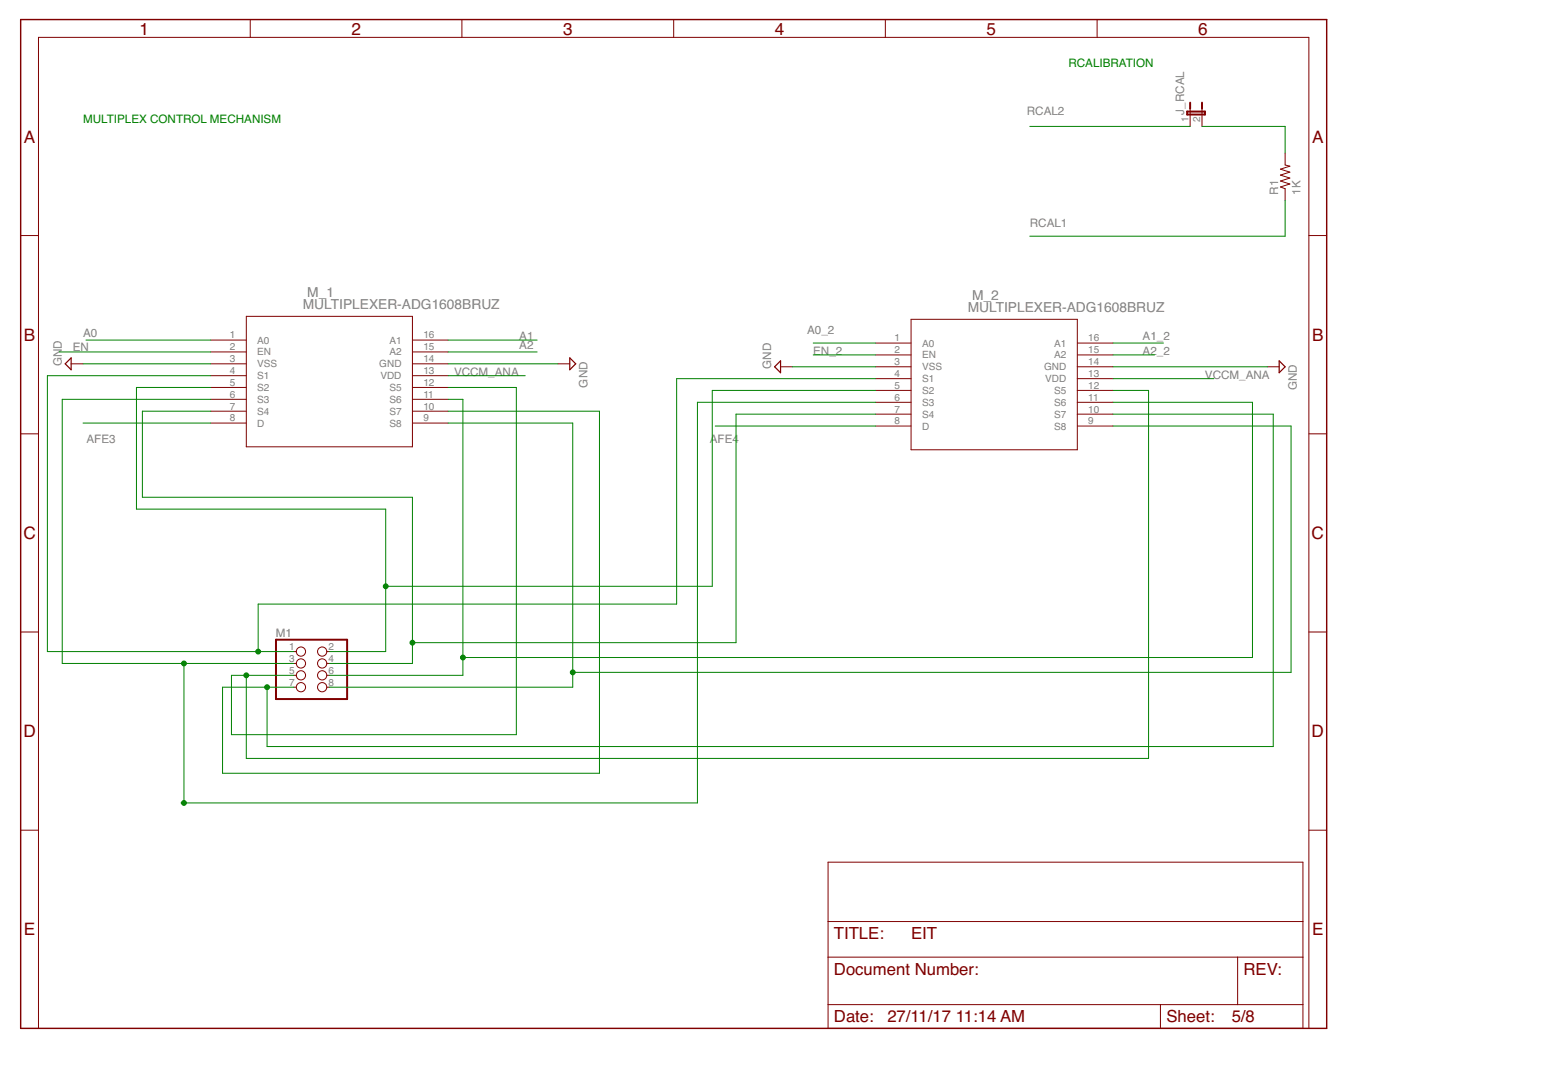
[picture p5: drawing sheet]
<svg xmlns="http://www.w3.org/2000/svg" width="297mm" height="210mm" viewBox="0 0 297 210" stroke-linecap="round" stroke-linejoin="round" font-family="sans-serif">
<g fill="none" stroke="#800000" stroke-width=".19">
<path d="M48.2 3.8v3.4M88.9 3.8v3.4M129.7 3.8v3.4M170.4 3.8v3.4M211.2 3.8v3.4M229.1 20.9v3.4M231.4 20.9v3.4M247.4 29.5v2.3l.9 .2-1.8 .6 1.8 .5-1.8 .6 1.8 .6-1.8 .6 1.8 .5-1.8 .6 .9 .3v2.3M4 45.4h3.4M252 45.4h3.4M13.7 70.1h2.3M40.6 65.5h6.8"/>
<path d="M40.6 67.8h6.8M40.6 70.1h6.8M40.6 72.3h6.8M40.6 74.6h6.8M40.6 76.9h6.8M40.6 79.2h6.8M47.4 60.9h32v25.1h-32zM79.4 65.5h6.9M79.4 67.8h6.9M79.4 70.1h6.9M79.4 72.3h6.9M79.4 74.6h6.9"/>
<path d="M79.4 76.9h6.9M79.4 79.2h6.9M107.4 70.1h2.3M150.3 70.6h2.2M168.5 66.1h6.9M168.5 68.3h6.9M168.5 70.6h6.9M168.5 72.9h6.9M168.5 75.2h6.9M168.5 77.5h6.9M168.5 79.8h6.9M175.4 61.5h32v25.1h-32z"/>
<path d="M207.4 66.1h6.8M207.4 68.3h6.8M207.4 70.6h6.8M207.4 72.9h6.8M207.4 75.2h6.8M207.4 77.5h6.8M207.4 79.8h6.8M244 70.6h2.3M4 83.5h3.4M40.6 81.5h6.8M79.4 81.5h6.9M168.5 82h6.9"/>
<path d="M207.4 82h6.8M252 83.5h3.4M4 121.7h3.4M56.6 125.5h.4M56.6 127.8h.4M56.6 130h.4M56.6 132.3h.4M62.9 125.5h.5M62.9 127.8h.5M62.9 130h.5M62.9 132.3h.5M252 121.7h3.4"/>
<path d="M4 159.9h3.4M252 159.9h3.4M159.4 166h91.4v32h-91.4zM159.4 177.5h91.4M7.4 198v-190.8h244.6v190.8M159.4 184.3h91.4M159.4 193.5h91.4M223.4 193.5v4.5M238.3 184.3v9.2"/>
<circle cx="57.9" cy="130" r=".89"/>
<circle cx="57.9" cy="125.5" r=".89"/>
<circle cx="57.9" cy="132.3" r=".89"/>
<circle cx="57.9" cy="127.8" r=".89"/>
<circle cx="62" cy="130" r=".89"/>
<circle cx="62" cy="127.8" r=".89"/>
<circle cx="62" cy="125.5" r=".89"/>
<circle cx="62" cy="132.3" r=".89"/>
</g>
<path d="M4 3.8h251.4v194.2h-251.4z" fill="none" stroke="#800000" stroke-width=".28"/>
<path d="M229.1 19.8v1.1M231.4 19.8v1.1M228.5 21.5h3.5v.6h-3.5zM53.1 123.2h13.7v11.4h-13.7z" fill="none" stroke="#800000" stroke-width=".38"/>
<path d="M13.7 68.9v2.3l-1.1-1.1zM109.7 68.9l1.1 1.2-1.1 1.1zM150.3 69.5v2.3l-1.2-1.2zM246.3 69.5l1.1 1.1-1.1 1.2z" fill="none" stroke="#800000" stroke-width=".23"/>
<g fill="none" stroke="#008000" stroke-width=".19">
<path d="M198.2 24.3h30.9M231.4 24.3h16v5.2M247.4 38.6v6.9h-49.2M11.4 67.8h29.2M16 70.1h24.6M16.6 65.5h24M40.6 72.3h-31.5v53.2h47.5M40.6 79.2h-13.2v16.6h52v32h-16M40.6 76.9h-28.6v50.9h44.6M40.6 74.6h-14.3v23.4h48v27.5h-10.9M86.3 72.3h14.8M86.3 67.8h17.1"/>
<path d="M86.3 65.5h17.1M86.3 79.2h29.1v69.7h-72.6v-16.6h13.8M86.3 76.9h2.8v53.1h-25.7M86.3 74.6h13.1v66.9h-54.8v-11.5h12M86.3 70.1h21.1M152.5 70.6h16M156.5 68.3h12M156.5 66.1h12M168.5 72.9h-38.2v43.4h-80.6v9.2M168.5 79.8h-26.8v44h-62.3M168.5 77.5h-34.2v77.1h-99.5M168.5 75.2h-31.4v37.7h-62.8"/>
<path d="M214.2 72.9h19.5M214.2 68.3h8M214.2 66.1h9.8M214.2 79.8h30.9v64h-193.7v-11.5M214.2 77.5h26.9v49.1h-152M214.2 75.2h6.9v70.8h-173.7v-16M214.2 70.6h29.8M16 81.5h24.6M86.3 81.5h24v50.8h-46.9M137.7 82h30.8M214.2 82h34.3v47.5h-138.2M35.4 127.8v26.8"/>
</g>
<g fill="#008000" stroke="#008000" stroke-width=".19">
<circle cx="110.3" cy="129.5" r=".47"/>
<circle cx="51.4" cy="132.3" r=".47"/>
<circle cx="89.1" cy="126.6" r=".47"/>
<circle cx="79.4" cy="123.8" r=".47"/>
<circle cx="35.4" cy="154.6" r=".47"/>
<circle cx="35.4" cy="127.8" r=".47"/>
<circle cx="74.3" cy="112.9" r=".47"/>
<circle cx="49.7" cy="125.5" r=".47"/>
<circle cx="47.4" cy="130" r=".47"/>
</g>
<g font-size="3.3" fill="#800000">
<text x="26.9" y="6.7">1</text>
<text x="67.6" y="6.7">2</text>
<text x="108.4" y="6.7">3</text>
<text x="149.2" y="6.7">4</text>
<text x="189.9" y="6.7">5</text>
<text x="230.7" y="6.7">6</text>
<text x="4.6" y="27.5">A</text>
<text x="252.6" y="27.5">A</text>
<text x="4.6" y="65.6">B</text>
<text x="252.6" y="65.6">B</text>
<text x="4.5" y="103.8">C</text>
<text x="252.5" y="103.8">C</text>
<text x="4.5" y="141.9">D</text>
<text x="252.5" y="141.9">D</text>
<text x="4.6" y="180.1">E</text>
<text x="252.6" y="180.1">E</text>
</g>
<g font-size="3.2" fill="#800000">
<text x="160.5" y="180.9">TITLE:</text>
<text x="175.4" y="180.9">EIT</text>
<text x="160.5" y="187.8">Document Number:</text>
<text x="239.4" y="187.8">REV:</text>
<text x="160.5" y="196.9">Date:</text>
<text x="170.8" y="196.9">27/11/17</text>
<text x="184" y="196.9">11:14 AM</text>
<text x="224.5" y="196.9">Sheet:</text>
<text x="237.1" y="196.9">5/8</text>
</g>
<g font-size="2.6" fill="#808080">
<text x="58.3" y="59.6">MULTIPLEXER-ADG1608BRUZ</text>
<text x="59.2" y="57.3">M_1</text>
<text x="187.1" y="57.8">M_2</text>
<text x="186.3" y="60.1">MULTIPLEXER-ADG1608BRUZ</text>
</g>
<g font-size="2.2" fill="#008000">
<text x="205.7" y="12.9">RCALIBRATION</text>
<text x="16" y="23.8">MULTIPLEX CONTROL MECHANISM</text>
</g>
<g font-size="2.2" fill="#808080">
<text x="197.7" y="22.1">RCAL2</text>
<text x="228" y="22.1" transform="rotate(-90 228 22.1)">J_RCAL</text>
<text x="246" y="37.5" transform="rotate(-90 246 37.5)">R1</text>
<text x="250.4" y="37.5" transform="rotate(-90 250.4 37.5)">1K</text>
<text x="198.3" y="43.8">RCAL1</text>
<text x="16" y="64.9">A0</text>
<text x="100" y="65.5">A1</text>
<text x="155.4" y="64.3">A0_2</text>
<text x="220" y="65.5">A1_2</text>
<text x="11.9" y="70.5" transform="rotate(-90 11.9 70.5)">GN</text>
<text x="11.9" y="67.1" transform="rotate(-90 11.9 67.1)">D</text>
<text x="14" y="67.7">EN</text>
<text x="100" y="67.2">A2</text>
<text x="148.4" y="71" transform="rotate(-90 148.4 71)">GND</text>
<text x="156.5" y="68.3">EN_2</text>
<text x="220" y="68.3">A2_2</text>
<text x="87.4" y="72.3">VCCM_ANA</text>
<text x="113.1" y="74.6" transform="rotate(-90 113.1 74.6)">GND</text>
<text x="232" y="72.9">VCCM_ANA</text>
<text x="249.7" y="75.2" transform="rotate(-90 249.7 75.2)">GND</text>
<text x="16.7" y="85.4">AFE3</text>
<text x="136.6" y="85.4">AFE4</text>
<text x="53.1" y="122.6">M1</text>
</g>
<g font-size="1.9" fill="#808080">
<text x="228.8" y="23.5" transform="rotate(-90 228.8 23.5)">1</text>
<text x="231.1" y="23.5" transform="rotate(-90 231.1 23.5)">2</text>
<text x="44.2" y="65.2">1</text>
<text x="81.5" y="65.2">16</text>
<text x="172.2" y="65.7">1</text>
<text x="209.5" y="65.7">16</text>
<text x="44.2" y="67.4">2</text>
<text x="44.2" y="69.7">3</text>
<text x="49.5" y="66.2">A0</text>
<text x="49.5" y="68.5">EN</text>
<text x="49.5" y="70.7">VSS</text>
<text x="73" y="70.7">GND</text>
<text x="75" y="68.5">A2</text>
<text x="75" y="66.2">A1</text>
<text x="81.5" y="69.7">14</text>
<text x="81.5" y="67.4">15</text>
<text x="172.2" y="68">2</text>
<text x="172.2" y="70.3">3</text>
<text x="177.5" y="66.7">A0</text>
<text x="177.5" y="69">EN</text>
<text x="177.5" y="71.3">VSS</text>
<text x="201" y="71.3">GND</text>
<text x="202.9" y="69">A2</text>
<text x="202.9" y="66.7">A1</text>
<text x="209.5" y="70.3">14</text>
<text x="209.5" y="68">15</text>
<text x="44.2" y="72">4</text>
<text x="44.2" y="74.3">5</text>
<text x="44.2" y="76.6">6</text>
<text x="49.5" y="73">S1</text>
<text x="49.5" y="75.3">S2</text>
<text x="49.5" y="77.6">S3</text>
<text x="73.2" y="73">VDD</text>
<text x="75" y="77.6">S6</text>
<text x="75" y="75.3">S5</text>
<text x="81.5" y="76.6">11</text>
<text x="81.5" y="74.3">12</text>
<text x="81.5" y="72">13</text>
<text x="172.2" y="72.6">4</text>
<text x="172.2" y="74.9">5</text>
<text x="172.2" y="77.2">6</text>
<text x="177.5" y="73.6">S1</text>
<text x="177.5" y="75.9">S2</text>
<text x="201.2" y="73.6">VDD</text>
<text x="202.9" y="75.9">S5</text>
<text x="209.5" y="77.2">11</text>
<text x="209.5" y="74.9">12</text>
<text x="209.5" y="72.6">13</text>
<text x="44.2" y="78.9">7</text>
<text x="44.2" y="81.2">8</text>
<text x="49.5" y="79.9">S4</text>
<text x="49.5" y="82.2">D</text>
<text x="75" y="82.2">S8</text>
<text x="75" y="79.9">S7</text>
<text x="81.5" y="81.2">9</text>
<text x="81.5" y="78.9">10</text>
<text x="172.2" y="79.4">7</text>
<text x="172.2" y="81.7">8</text>
<text x="177.5" y="78.2">S3</text>
<text x="177.5" y="80.5">S4</text>
<text x="177.5" y="82.7">D</text>
<text x="202.9" y="82.7">S8</text>
<text x="202.9" y="80.5">S7</text>
<text x="202.9" y="78.2">S6</text>
<text x="209.5" y="81.7">9</text>
<text x="209.5" y="79.4">10</text>
<text x="55.7" y="125.2">1</text>
<text x="63.2" y="125.2">2</text>
<text x="55.7" y="127.4">3</text>
<text x="55.7" y="129.7">5</text>
<text x="63.2" y="127.4">4</text>
<text x="63.2" y="129.7">6</text>
<text x="55.7" y="132">7</text>
<text x="63.2" y="132">8</text>
</g>
</svg>
